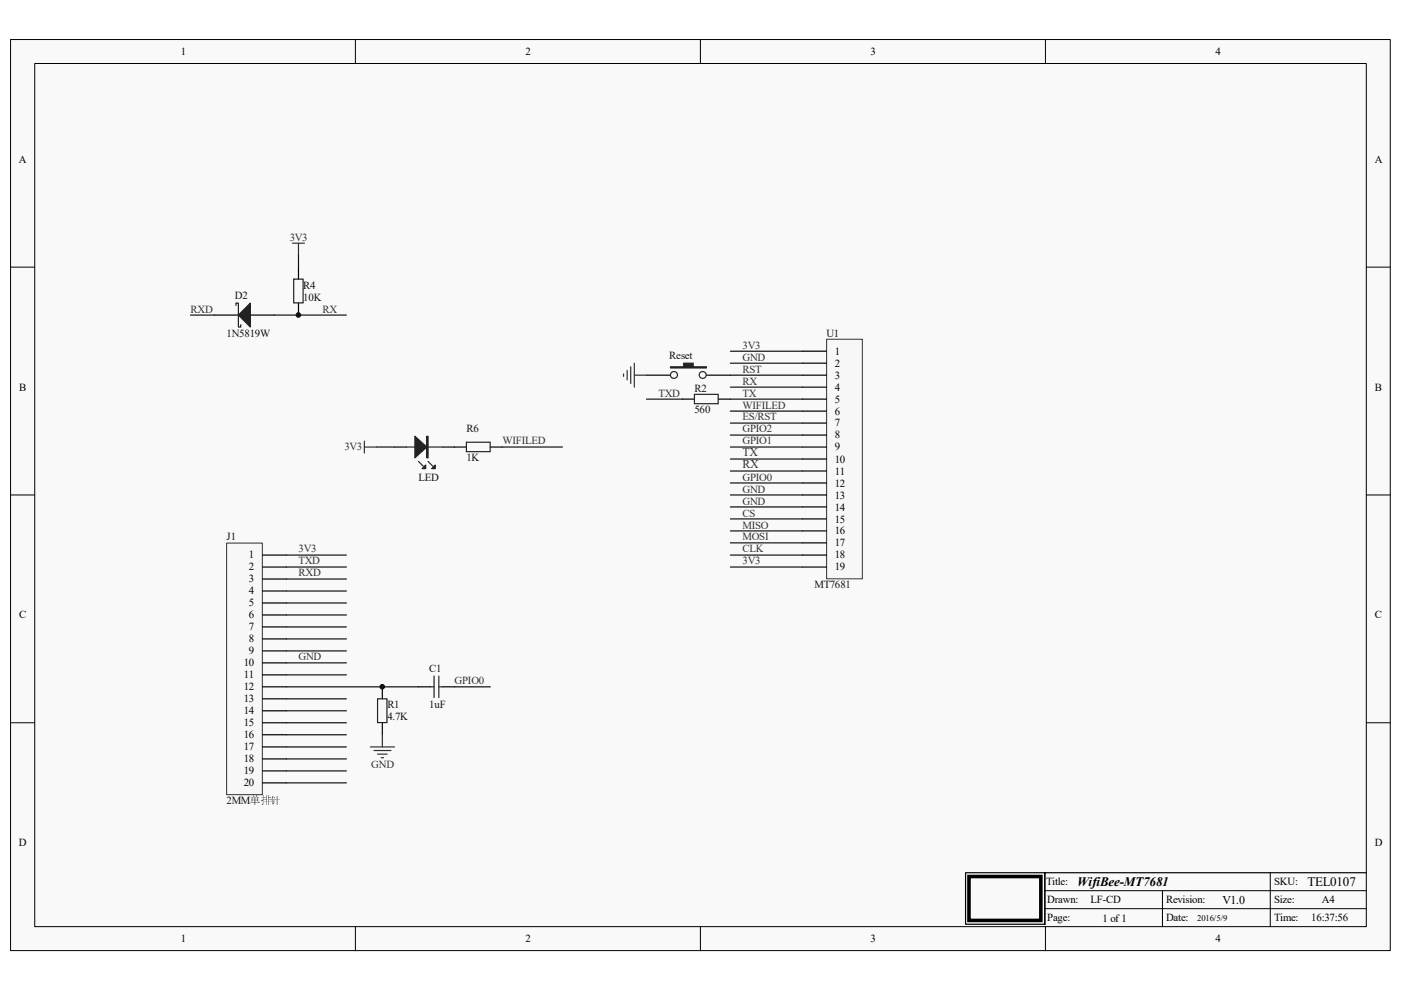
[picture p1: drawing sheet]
<svg xmlns="http://www.w3.org/2000/svg" width="297mm" height="210mm" viewBox="0 0 297 210" stroke-linecap="round" stroke-linejoin="round" font-family="sans-serif">
<path d="M2.3 8.4h292.5v193.1h-292.5z" fill="#f9f9f9"/>
<path d="M2.2 8.4h292.6v193.1h-292.6z" fill="none" stroke="#000" stroke-width=".21"/>
<path d="M7.4 13.5h282.3v183h-282.3z" fill="#f9f9f9"/>
<g fill="none" stroke="#000" stroke-width=".21">
<path d="M7.4 13.5h282.3v183h-282.3zM75.3 8.3v5.1M148.5 8.3v5.1M221.7 8.3v5.1M2.2 56.6h5.1M289.7 56.6h5.1M2.2 104.9h5.1M289.7 104.9h5.1M2.2 153.2h5.1M289.7 153.2h5.1M75.3 196.5v5.1M148.5 196.5v5.1"/>
<path d="M221.5 188.8h68.2M221.5 192.7h68.2M221.7 196.5v5.1M246.5 188.8v7.7M269.3 185v11.5"/>
</g>
<path d="M137.1 79.5h5.1M149.8 79.5h5.1M204.7 185h16.8v11h-16.8zM289.7 185h-68.2v11" fill="none" stroke="#000" stroke-width=".25"/>
<path d="M205.4 185.8h15.3v9.4h-15.3z" fill="none" stroke="#000" stroke-width=".76"/>
<path d="M142.2 77.8h2.7v-.8h2.1v.8h2.8v.2h-7.6z" fill-rule="evenodd" fill="#242424"/>
<g fill="none" stroke="#242424" stroke-width=".25">
<path d="M142.2 77.8h2.7v-.8h2.1v.8h2.8v.2h-7.6z"/>
<circle cx="142.9" cy="79.5" r=".74"/>
<circle cx="149" cy="79.5" r=".74"/>
</g>
<path d="M132.2 79.3v.5M133 78.5v2.1M133.7 77.8v3.5M134.5 77v5.1M134.5 79.5h2.6" fill="none" stroke="#313131" stroke-width=".25"/>
<path d="M45.5 66.8h5M53.1 66.8h5.1" fill="none" stroke="#000" stroke-width=".25"/>
<path d="M50.5 66.8l2.6-2.5v5z" fill="#242424"/>
<path d="M62.3 59.2h2v5h-2zM50 64.8v-.5h.5v5h.6v-.5M50.5 66.8l2.6-2.5v5z" fill="none" stroke="#242424" stroke-width=".25"/>
<path d="M63.3 54.1v2.5M40.4 66.8h5.1M58.2 66.8h15.2" fill="none" stroke="#101010" stroke-width=".25"/>
<path d="M63.3 56.6v2.6M63.3 64.3v2.5" fill="none" stroke="#000" stroke-width=".25"/>
<path d="M62 51.6h2.6M63.3 51.6v2.5" fill="none" stroke="#313131" stroke-width=".25"/>
<path d="M175.3 72h7.5v50.7h-7.5z" fill="#f7f7f7"/>
<path d="M175.3 71.9h7.5v50.8h-7.5z" fill="none" stroke="#313131" stroke-width=".21"/>
<g fill="none" stroke="#000" stroke-width=".25">
<path d="M170.1 74.5h5.1M170.1 77h5.1M170.1 79.5h5.1M170.1 82.1h5.1M170.1 84.6h5.1M170.1 87.2h5.1M170.1 89.7h5.1M170.1 92.2h5.1M170.1 94.8h5.1M170.1 97.3h5.1M170.1 99.9h5.1M170.1 102.4h5.1"/>
<path d="M170.1 104.9h5.1M170.1 107.5h5.1M170.1 110h5.1M170.1 112.6h5.1M170.1 115.1h5.1M170.1 117.7h5.1M170.1 120.2h5.1"/>
</g>
<g fill="none" stroke="#101010" stroke-width=".25">
<path d="M154.9 74.5h15.2M154.9 77h15.2M154.9 79.5h15.2M154.9 82.1h15.2M154.9 84.6h15.2M154.9 87.2h15.2M154.9 89.7h15.2M154.9 92.2h15.2M154.9 94.8h15.2M154.9 97.3h15.2M154.9 99.9h15.2M154.9 102.4h15.2"/>
<path d="M154.9 104.9h15.2M154.9 107.5h15.2M154.9 110h15.2M154.9 112.6h15.2M154.9 115.1h15.2M154.9 117.7h15.2M154.9 120.2h15.2"/>
</g>
<path d="M48.1 115.2h7.5v53.3h-7.5z" fill="#f7f7f7"/>
<path d="M48 115.1h7.6v53.4h-7.6z" fill="none" stroke="#313131" stroke-width=".21"/>
<g fill="none" stroke="#000" stroke-width=".25">
<path d="M83.6 94.8h2.6M93.8 94.8h2.5M144.7 84.6h2.5M152.3 84.6h2.6M55.7 117.7h5M55.7 120.2h5M55.7 122.8h5M55.7 125.3h5M55.7 127.8h5M55.7 130.4h5M55.7 132.9h5M55.7 135.5h5"/>
<path d="M55.7 138h5M55.7 140.5h5M55.7 143.1h5M55.7 145.6h5M55.7 148.2h5M55.7 150.7h5M55.7 153.2h5M55.7 155.8h5M55.7 158.4h5M81.1 145.6v2.6M81.1 153.2v2.6M88.7 145.6h2.6"/>
<path d="M93.8 145.6h2.5M55.7 160.9h5M55.7 163.4h5M55.7 166h5"/>
</g>
<g fill="none" stroke="#101010" stroke-width=".25">
<path d="M137.1 84.6h7.6M60.7 117.7h12.7M60.7 120.2h12.7M60.7 122.8h12.7M60.7 125.3h12.7M60.7 127.8h12.7M60.7 130.4h12.7M60.7 132.9h12.7M60.7 135.5h12.7M60.7 138h12.7M60.7 140.5h12.7M60.7 143.1h12.7"/>
<path d="M60.7 148.2h12.7M60.7 150.7h12.7M60.7 153.2h12.7M60.7 155.8h12.7M60.7 158.4h12.7M60.7 160.9h12.7M60.7 163.4h12.7M60.7 166h12.7"/>
</g>
<path d="M86.2 94.8h7.6M88.7 97.8l1 1M90.8 97.8l1 1M147.2 83.6h5.1v2h-5.1zM80 148.2h2v5h-2zM91.3 145.6h.7M92 143.3v4.6M93 145.6h.8M93 143.3v4.6" fill="none" stroke="#242424" stroke-width=".25"/>
<path d="M78.5 158.4h5.1M79.3 159.1h3.6M80 159.9h2.1M81.1 155.8v2.6M80.8 160.7h.5" fill="none" stroke="#313131" stroke-width=".25"/>
<path d="M88 92.5l2.5 2.3-2.5 2.3z" fill="#242424"/>
<path d="M88 92.5l2.5 2.3-2.5 2.3zM90.5 92.5h.3v4.6h-.3zM90.6 92.5v4.6" fill="none" stroke="#242424" stroke-width=".25"/>
<path d="M92.3 98.6v.8h-.8z" fill="#242424"/>
<path d="M92.3 98.6v.8h-.8z" fill="none" stroke="#242424" stroke-width=".25"/>
<path d="M90.3 98.6v.8h-.8z" fill="#242424"/>
<path d="M90.3 98.6v.8h-.8zM98.9 93.8h5v2h-5z" fill="none" stroke="#242424" stroke-width=".25"/>
<path d="M96.3 94.8h2.6M104 94.8h2.5" fill="none" stroke="#000" stroke-width=".25"/>
<path d="M79.8 94.8h3.8M106.5 94.8h12.7M60.7 145.6h28M96.3 145.6h7.7" fill="none" stroke="#101010" stroke-width=".25"/>
<path d="M77.3 93.5v2.6M77.3 94.8h2.5" fill="none" stroke="#313131" stroke-width=".25"/>
<circle cx="63.3" cy="66.8" r=".49" fill="#101010"/>
<circle cx="63.3" cy="66.8" r=".49" fill="none" stroke="#101010" stroke-width=".21"/>
<circle cx="81" cy="145.6" r=".49" fill="#101010"/>
<circle cx="81" cy="145.6" r=".49" fill="none" stroke="#101010" stroke-width=".21"/>
<g font-size="2.8">
<text x="228.4" y="187.8">WifiBee-MT7681</text>
<text x="277.2" y="187.7">TEL0107</text>
</g>
<g font-size="2.5" fill="#313131">
<text x="157.4" y="99.3">RX</text>
<text x="157.4" y="96.8">TX</text>
</g>
<text font-size="2.5" x="259.2" y="191.6">V1.0</text>
<g font-size="2.3">
<text x="38.3" y="11.6">1</text>
<text x="111.4" y="11.6">2</text>
<text x="184.6" y="11.6">3</text>
<text x="257.7" y="11.6">4</text>
<text x="4" y="34.5">A</text>
<text x="291.5" y="34.5">A</text>
<text x="177" y="75.2">1</text>
<text x="177" y="77.7">2</text>
<text x="4.1" y="82.8">B</text>
<text x="177" y="80.3">3</text>
<text x="177" y="82.8">4</text>
<text x="291.5" y="82.8">B</text>
<text x="177" y="85.3">5</text>
<text x="177" y="87.9">6</text>
<text x="177" y="90.4">7</text>
<text x="177" y="93">8</text>
<text x="177" y="95.5">9</text>
<text x="177" y="98.1">10</text>
<text x="177" y="100.6">11</text>
<text x="177" y="103.2">12</text>
<text x="177" y="105.7">13</text>
<text x="177" y="108.2">14</text>
<text x="177" y="110.8">15</text>
<text x="177" y="113.3">16</text>
<text x="52.8" y="118.4">1</text>
<text x="177" y="115.9">17</text>
<text x="177" y="118.4">18</text>
<text x="52.8" y="120.9">2</text>
<text x="52.8" y="123.5">3</text>
<text x="177" y="120.9">19</text>
<text x="4.1" y="131.1">C</text>
<text x="52.8" y="126">4</text>
<text x="52.8" y="128.6">5</text>
<text x="52.8" y="131.1">6</text>
<text x="291.5" y="131.1">C</text>
<text x="52.8" y="133.6">7</text>
<text x="52.8" y="136.2">8</text>
<text x="51.7" y="141.3">10</text>
<text x="51.7" y="143.8">11</text>
<text x="52.8" y="138.7">9</text>
<text x="51.7" y="146.4">12</text>
<text x="51.7" y="148.9">13</text>
<text x="51.7" y="151.5">14</text>
<text x="51.7" y="154">15</text>
<text x="51.7" y="156.5">16</text>
<text x="51.7" y="159.1">17</text>
<text x="51.7" y="161.6">18</text>
<text x="51.7" y="164.2">19</text>
<text x="51.7" y="166.7">20</text>
<text x="4" y="179.4">D</text>
<text x="291.5" y="179.4">D</text>
<text x="221.8" y="187.6">Title:</text>
<text x="222" y="191.4">Drawn:</text>
<text x="231.2" y="191.4">LF-CD</text>
<text x="247.2" y="191.4">Revision:</text>
<text x="270.1" y="191.4">Size:</text>
<text x="270.1" y="187.6">SKU:</text>
<text x="280.3" y="191.4">A4</text>
<text x="222" y="195.2">Page:</text>
<text x="233.8" y="195.5">1 of 1</text>
<text x="247.2" y="195.2">Date:</text>
<text x="270.1" y="195.2">Time:</text>
<text x="278" y="195.2">16:37:56</text>
<text x="38.3" y="199.8">1</text>
<text x="111.4" y="199.8">2</text>
<text x="184.6" y="199.8">3</text>
<text x="257.7" y="199.8">4</text>
</g>
<g font-size="2.3" fill="#313131">
<text x="61.4" y="51">3V3</text>
<text x="40.4" y="66.3">RXD</text>
<text x="68.4" y="66.3">RX</text>
<text x="157.4" y="73.9">3V3</text>
<text x="157.4" y="76.5">GND</text>
<text x="157.4" y="79">RST</text>
<text x="157.4" y="81.5">RX</text>
<text x="139.6" y="84.1">TXD</text>
<text x="157.4" y="86.6">WIFILED</text>
<text x="157.4" y="89.2">ES/RST</text>
<text x="157.4" y="84.1">TX</text>
<text x="73" y="95.5">3V3</text>
<text x="106.5" y="94.2">WIFILED</text>
<text x="157.4" y="91.7">GPIO2</text>
<text x="157.4" y="94.2">GPIO1</text>
<text x="157.4" y="101.9">GPIO0</text>
<text x="157.4" y="104.4">GND</text>
<text x="157.4" y="107">GND</text>
<text x="157.4" y="109.5">CS</text>
<text x="157.4" y="112.1">MISO</text>
<text x="63.3" y="117.1">3V3</text>
<text x="63.3" y="119.7">TXD</text>
<text x="157.4" y="114.6">MOSI</text>
<text x="157.4" y="117.1">CLK</text>
<text x="157.4" y="119.7">3V3</text>
<text x="63.3" y="122.2">RXD</text>
<text x="63.3" y="140">GND</text>
<text x="96.4" y="145.1">GPIO0</text>
<text x="78.7" y="162.9">GND</text>
</g>
<g font-size="2.3" fill="#101010">
<text x="49.8" y="63.5">D2</text>
<text x="64.3" y="63.8">10K</text>
<text x="64.3" y="61.2">R4</text>
<text x="48" y="71.4">1N5819W</text>
<text x="175.2" y="71.4">U1</text>
<text x="141.9" y="76.2">Reset</text>
<text x="147.2" y="83.1">R2</text>
<text x="147.2" y="87.6">560</text>
<text x="98.9" y="91.7">R6</text>
<text x="88.7" y="101.9">LED</text>
<text x="98.9" y="97.8">1K</text>
<text x="48" y="114.6">J1</text>
<text x="172.7" y="124.8">MT7681</text>
<text x="91" y="142.6">C1</text>
<text x="82.1" y="152.7">4.7K</text>
<text x="82.1" y="150.2">R1</text>
<text x="91" y="150.2">1uF</text>
<text x="48" y="170.5">2MM单单单</text>
</g>
<text font-size="1.8" x="253.8" y="195.3">2016/5/9</text>
</svg>
